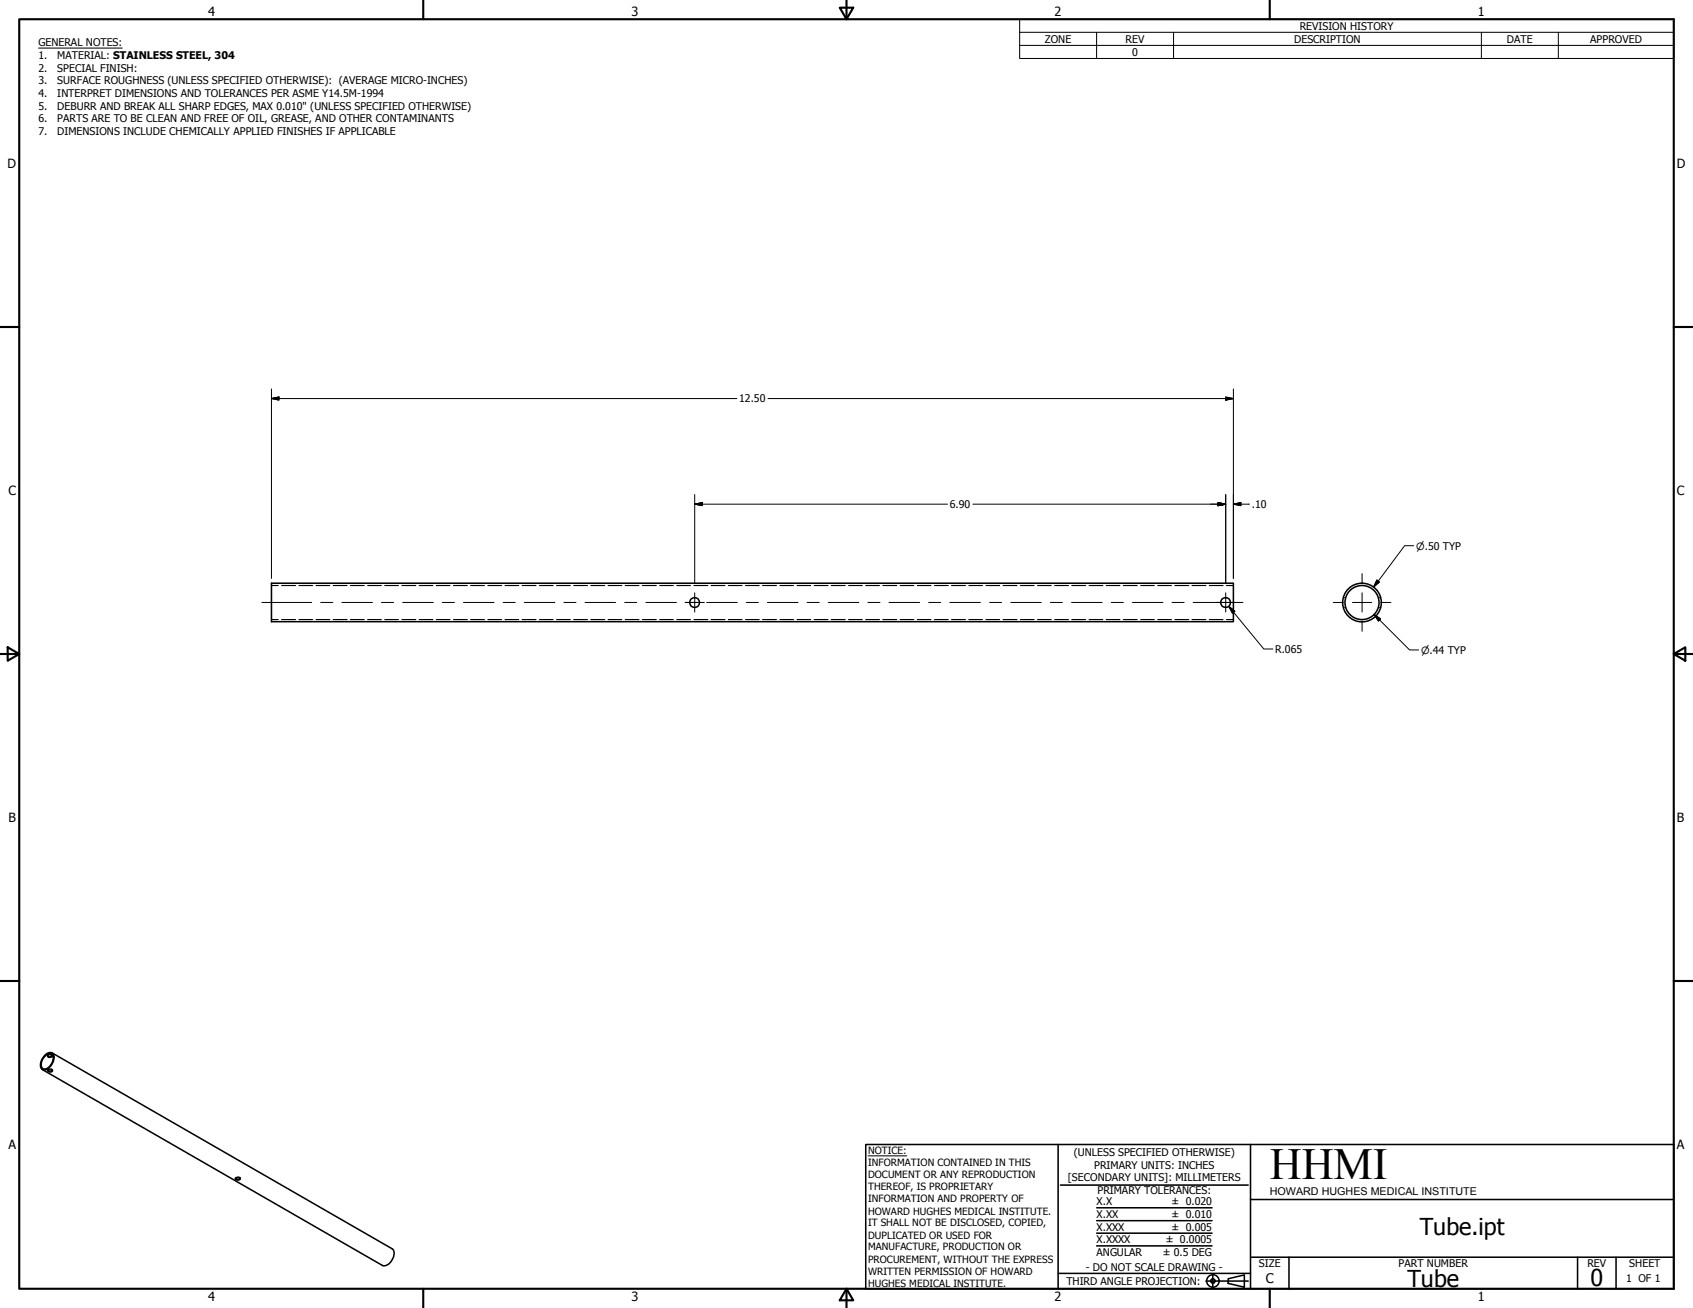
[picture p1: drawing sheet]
<svg xmlns="http://www.w3.org/2000/svg" width="559mm" height="432mm" viewBox="0 0 559 432" stroke-linecap="round" stroke-linejoin="round" font-family="sans-serif">
<!-- layer: Visible (ANSI) -->
<g fill="none" stroke="#000" stroke-width=".51">
<path d="M89.6 192.5h317.5v12.7h-317.5zM14.8 348.4a1.64 1.64 0 0 1 1.5-.9 1.64 1.64 0 0 1 1.5 1 4.1 4.1 0 0 1-3.4 4.7 1.96 1.96 0 0 1-.8-2.9zM15.1 348.4a1.39 1.39 0 0 1 1.9-.5 1.39 1.39 0 0 1 .5 1.9 3.1 3.1 0 0 1-3.3 3 3.1 3.1 0 0 1 .9-4.4zM15.7 348.4a1.08 1.08 0 0 0 1.6 .1M15.7 353.3a.82 .82 0 0 1 1-.4 .82 .82 0 0 1 .6 .7 .89 .89 0 0 1-1.6-.3zM15.7 353.3a1.07 1.07 0 0 0 1.6 0M15.7 348.4a.95 .95 0 0 1 1.6 .3 .82 .82 0 0 1-.9 .4 .82 .82 0 0 1-.7-.7zM17.2 347.6l112.2 64.6a3.3 3.3 0 0 1-.6 4.6l-.5 .5a2.14 2.14 0 0 1-2.1 .5l-112.2-64.7M77.7 388.9a1.07 1.07 0 0 0 1.5 0M77.9 388.8l.9-.2 .4 .3a.77 .77 0 0 1-.7 .7 .77 .77 0 0 1-.8-.7z"/>
<circle cx="229.2" cy="198.9" r="1.63"/>
<circle cx="404.5" cy="198.9" r="1.63"/>
<circle cx="449.5" cy="198.9" r="6.4"/>
<circle cx="449.5" cy="198.9" r="5.6"/>
</g>
<!-- layer: Hidden (ANSI) -->
<g fill="none" stroke="#000" stroke-width=".38">
<path d="M89.6 193.3h2.2M93 193.3h4.5M98.7 193.3h4.5M104.3 193.3h4.5M110 193.3h4.6M115.6 193.3h4.6M121.3 193.3h4.6M127 193.3h4.5M132.7 193.3h4.5M138.4 193.3h4.5M144 193.3h4.5M149.7 193.3h4.5"/>
<path d="M155.3 193.3h4.6M161 193.3h4.5M166.7 193.3h4.5M172.3 193.3h4.6M178.1 193.3h4.5M183.7 193.3h4.5M189.4 193.3h4.5M195 193.3h4.6M200.7 193.3h4.5M206.4 193.3h4.5M212 193.3h4.6M217.7 193.3h4.5"/>
<path d="M223.4 193.3h4.5M229 193.3h4.6M234.7 193.3h4.6M240.4 193.3h4.5M246.1 193.3h4.5M251.7 193.3h4.6M257.4 193.3h4.5M263.1 193.3h4.5M268.7 193.3h4.6M274.4 193.3h4.6M280.1 193.3h4.5M285.8 193.3h4.5"/>
<path d="M291.4 193.3h4.6M297.1 193.3h4.5M302.8 193.3h4.5M308.4 193.3h4.6M314.1 193.3h4.5M319.8 193.3h4.5M325.4 193.3h4.5M331.1 193.3h4.6M336.8 193.3h4.5M342.5 193.3h4.5M348.1 193.3h4.6M353.8 193.3h4.5"/>
<path d="M359.5 193.3h4.5M365.1 193.3h4.5M370.8 193.3h4.5M376.5 193.3h4.5M382.1 193.3h4.6M387.8 193.3h4.6M393.4 193.3h4.6M399.2 193.3h4.5M404.8 193.3h2.3M443.4 197.3h.3M443.9 197.3h.3M455 197.3h.2"/>
<path d="M455.5 197.3h.2M89.6 204.5h2.2M93 204.5h4.5M98.7 204.5h4.5M104.3 204.5h4.5M110 204.5h4.6M115.6 204.5h4.6M121.3 204.5h4.6M127 204.5h4.5M132.7 204.5h4.5M138.4 204.5h4.5M144 204.5h4.5"/>
<path d="M149.7 204.5h4.5M155.3 204.5h4.6M161 204.5h4.5M166.7 204.5h4.5M172.3 204.5h4.6M178.1 204.5h4.5M183.7 204.5h4.5M189.4 204.5h4.5M195 204.5h4.6M200.7 204.5h4.5M206.4 204.5h4.5M212 204.5h4.6"/>
<path d="M217.7 204.5h4.5M223.4 204.5h4.5M229 204.5h4.6M234.7 204.5h4.6M240.4 204.5h4.5M246.1 204.5h4.5M251.7 204.5h4.6M257.4 204.5h4.5M263.1 204.5h4.5M268.7 204.5h4.6M274.4 204.5h4.6M280.1 204.5h4.5"/>
<path d="M285.8 204.5h4.5M291.4 204.5h4.6M297.1 204.5h4.5M302.8 204.5h4.5M308.4 204.5h4.6M314.1 204.5h4.5M319.8 204.5h4.5M325.4 204.5h4.5M331.1 204.5h4.6M336.8 204.5h4.5M342.5 204.5h4.5M348.1 204.5h4.6"/>
<path d="M353.8 204.5h4.5M359.5 204.5h4.5M365.1 204.5h4.5M370.8 204.5h4.5M376.5 204.5h4.5M382.1 204.5h4.6M387.8 204.5h4.6M393.4 204.5h4.6M399.2 204.5h4.5M404.8 204.5h2.3M443.4 200.5h.3M443.9 200.5h.3"/>
<path d="M455 200.5h.2M455.5 200.5h.2"/>
</g>
<!-- layer: Border (ANSI) -->
<g fill="none" stroke="#000" stroke-width=".7">
<path d="M6.3 6.3h546.1v419.1h-546.1zM139.7 0v6.3M277.2 2.5h4.4l-2.2 3.8zM279.4 0v6.3M419.1 0v6.3M0 107.9h6.3M552.4 107.9h6.4M0 215.9h6.3M2.5 213.7l3.8 2.2-3.8 2.2zM552.4 215.9l3.9-2.2v4.4zM552.4 215.9h6.4M0 323.8h6.3"/>
<path d="M552.4 323.8h6.4M139.7 425.4v6.4M279.4 425.4l2.2 3.9h-4.4zM279.4 425.4v6.4M419.1 425.4v6.4"/>
</g>
<!-- layer: Title (ANSI) -->
<g fill="none" stroke="#000" stroke-width=".51">
<path d="M285.8 377.8h266.6v47.6h-266.6zM349.2 377.8v47.6M412.7 377.8v47.6M350 391.2h62M361.9 398.7h38.1M412.7 396h139.7M361.9 411.3h38.1M361.9 407.1h38.1M361.9 403h38.1M412.7 415h139.7M425.4 415v10.4M520.7 415v10.4"/>
<path d="M533.4 415v10.4M349.2 420.4h63.5M398 422.9h14M400.3 420.6v4.6M405.4 422.1l5.3-1.2v4l-5.3-1.2z"/>
<circle cx="400.3" cy="422.9" r="2.06"/>
<circle cx="400.3" cy="422.9" r=".73"/>
</g>
<path d="M286.5 381.6h12.8" fill="none" stroke="#000" stroke-width=".33"/>
<!-- layer: Symbol (ANSI) -->
<path d="M12.7 15.9h27.7M336.5 10.7v-4.4h215.9v4.4M336.5 15h215.9M361.9 10.7v8.6M387.3 10.7v8.6M488.9 10.7v8.6M514.3 10.7v8.6M552.4 10.7h-215.9v4.3M552.4 10.7v8.6h-215.9v-4.3" fill="none" stroke="#000" stroke-width=".33"/>
<!-- layer: Center Mark (ANSI) -->
<path d="M226.1 198.9h6.4M229.3 195.7v6.4M401.4 198.9h6.3M404.6 195.7v6.4M440.1 198.9h3.3M446.4 198.9h6.4M449.6 189.4v3.3M449.6 195.7v6.4M455.7 198.9h3.4M449.6 205.1v3.3" fill="none" stroke="#000" stroke-width=".33"/>
<!-- layer: Centerline (ANSI) -->
<g fill="none" stroke="#000" stroke-width=".33">
<path d="M86.4 198.9h16.5M105.9 198.9h4M112.8 198.9h10.1M125.9 198.9h4M132.9 198.9h10.1M146 198.9h4M153 198.9h10.1M166.1 198.9h4M173 198.9h10.1M186.1 198.9h4M193.1 198.9h10.1M206.2 198.9h4"/>
<path d="M213.2 198.9h10.1M226.3 198.9h4M233.2 198.9h10.1M246.3 198.9h4M253.3 198.9h10.1M266.4 198.9h4M273.4 198.9h10.1M286.4 198.9h4M293.4 198.9h10.1M306.5 198.9h4M313.5 198.9h10.1M326.6 198.9h4"/>
<path d="M333.6 198.9h10.1M346.7 198.9h3.9M353.7 198.9h10.1M366.8 198.9h4M373.8 198.9h10.1M386.8 198.9h4M393.8 198.9h16.5"/>
</g>
<!-- layer: Dimension (ANSI) -->
<g fill="none" stroke="#000" stroke-width=".33">
<path d="M89.6 131.6l2.5-.5v1zM89.6 131.6h153.6M89.6 128.4v62.5M253.5 131.6h153.6M404.6 131.1l2.5 .5-2.5 .5zM407.1 128.4v62.5M229.3 166.4l2.5-.5v1zM229.3 166.4h83.4M229.3 163.3v29.2M321.1 166.4h83.5M402 165.9l2.6 .5-2.6 .5zM404.6 163.3v29.2"/>
<path d="M407.1 166.4l2.5-.5v1zM407.1 166.4h5.3M454.5 191.5l.8 .7-1.9 1.6zM466.6 180.1h-3l-10.2 13.7M405.6 200.2l1.9 1.6-.7 .6zM405.6 200.2l11.5 14h3M453.6 202.9l2.1 1.4-.7 .7zM453.6 202.9l11.7 11.7h2.9"/>
</g>
<g fill="#000" stroke="#000" stroke-width=".33">
<path d="M89.6 131.6l2.5-.5zM89.6 131.6l2.5-.5v1zM404.6 132.1l2.5-.5zM404.6 131.1l2.5 .5-2.5 .5zM229.3 166.4l2.5-.5zM229.3 166.4l2.5-.5v1zM402 166.9l2.6-.5zM402 165.9l2.6 .5-2.6 .5zM407.1 166.4l2.5-.5zM407.1 166.4l2.5-.5v1zM454.5 191.5l-1.1 2.3zM454.5 191.5l.8 .7-1.9 1.6z"/>
<path d="M405.6 200.2l1.9 1.6zM405.6 200.2l1.9 1.6-.7 .6zM453.6 202.9l2.1 1.4zM453.6 202.9l2.1 1.4-.7 .7z"/>
</g>
<text font-size="14.7" x="419.1" y="389.2">HHMI</text>
<g font-size="7.7">
<text x="468.6" y="407.7">Tube.ipt</text>
<text x="464.6" y="424.9">Tube</text>
<text x="525" y="424.7">0</text>
</g>
<text font-size="4.4" x="417.8" y="423.5">C</text>
<g font-size="4.2">
<text x="68.7" y="5.3">4</text>
<text x="208.4" y="5.3">3</text>
<text x="348.1" y="5.3">2</text>
<text x="487.8" y="5.3">1</text>
<text x="2.5" y="55.5">D</text>
<text x="553.5" y="55.5">D</text>
<text x="2.8" y="163.4">C</text>
<text x="553.5" y="163.4">C</text>
<text x="2.9" y="271.4">B</text>
<text x="553.5" y="271.4">B</text>
<text x="2.8" y="379.3">A</text>
<text x="553.5" y="379.3">A</text>
<text x="68.7" y="429.5">4</text>
<text x="208.4" y="429.6">3</text>
<text x="348.1" y="429.6">2</text>
<text x="487.8" y="429.5">1</text>
</g>
<text font-size="3.6" x="419.1" y="394.3">HOWARD HUGHES MEDICAL INSTITUTE</text>
<g font-size="3.5">
<text x="429" y="9.8">REVISION HISTORY</text>
<text x="12.7" y="15.3">GENERAL NOTES:</text>
<text x="344.9" y="14.1">ZONE</text>
<text x="371.5" y="14.1">REV</text>
<text x="427.2" y="14.1">DESCRIPTION</text>
<text x="497.4" y="14.1">DATE</text>
<text x="524.9" y="14.1">APPROVED</text>
<text x="12.7" y="19.5">1.</text>
<text x="12.7" y="23.7">2.</text>
<text x="18.9" y="19.5">MATERIAL: STAINLESS STEEL, 304</text>
<text x="18.9" y="23.7">SPECIAL FINISH:</text>
<text x="373.7" y="18.4">0</text>
<text x="12.7" y="27.8">3.</text>
<text x="18.9" y="27.8">SURFACE ROUGHNESS (UNLESS SPECIFIED OTHERWISE): (AVERAGE MICRO-INCHES)</text>
<text x="12.7" y="32">4.</text>
<text x="18.9" y="32">INTERPRET DIMENSIONS AND TOLERANCES PER ASME Y14.5M-1994</text>
<text x="12.7" y="36.2">5.</text>
<text x="12.7" y="40.4">6.</text>
<text x="18.9" y="36.2">DEBURR AND BREAK ALL SHARP EDGES, MAX 0.010&quot; (UNLESS SPECIFIED OTHERWISE)</text>
<text x="18.9" y="40.4">PARTS ARE TO BE CLEAN AND FREE OF OIL, GREASE, AND OTHER CONTAMINANTS</text>
<text x="12.7" y="44.6">7.</text>
<text x="18.9" y="44.6">DIMENSIONS INCLUDE CHEMICALLY APPLIED FINISHES IF APPLICABLE</text>
<text x="244" y="132.8">12.50</text>
<text x="313.5" y="167.7">6.90</text>
<text x="413.2" y="167.7">.10</text>
<text x="420.9" y="215.5">R.065</text>
<text x="354.5" y="381.6">(UNLESS SPECIFIED OTHERWISE)</text>
<text x="352.5" y="390">[SECONDARY UNITS]: MILLIMETERS</text>
<text x="361.1" y="385.8">PRIMARY UNITS: INCHES</text>
<text x="362.3" y="394.1">PRIMARY TOLERANCES:</text>
<text x="361.9" y="397.9">X.X</text>
<text x="386.7" y="398">± 0.020</text>
<text x="361.9" y="402.1">X.XX</text>
<text x="361.9" y="406.3">X.XXX</text>
<text x="386.7" y="402.1">± 0.010</text>
<text x="386.7" y="406.3">± 0.005</text>
<text x="361.9" y="410.5">X.XXXX</text>
<text x="384.7" y="410.5">± 0.0005</text>
<text x="358.4" y="419.7">- DO NOT SCALE DRAWING -</text>
<text x="361.9" y="414.6">ANGULAR</text>
<text x="383.8" y="414.7">± 0.5 DEG</text>
<text x="415.5" y="418.4">SIZE</text>
<text x="461.6" y="418.3">PART NUMBER</text>
<text x="523.9" y="418.3">REV</text>
<text x="537.8" y="418.4">SHEET</text>
<text x="352" y="424.2">THIRD ANGLE PROJECTION:</text>
<text x="536.7" y="423.2">1 OF 1</text>
</g>
<g font-size="3.3">
<text x="467.4" y="181.4">⌀.50 TYP</text>
<text x="469.1" y="215.8">⌀.44 TYP</text>
<text x="286.5" y="381.1">NOTICE:</text>
<text x="286.5" y="385">INFORMATION CONTAINED IN THIS</text>
<text x="286.5" y="389">DOCUMENT OR ANY REPRODUCTION</text>
<text x="286.5" y="392.9">THEREOF, IS PROPRIETARY</text>
<text x="286.5" y="396.9">INFORMATION AND PROPERTY OF</text>
<text x="286.5" y="400.9">HOWARD HUGHES MEDICAL INSTITUTE.</text>
<text x="286.5" y="404.9">IT SHALL NOT BE DISCLOSED, COPIED,</text>
<text x="286.5" y="408.9">DUPLICATED OR USED FOR</text>
<text x="286.5" y="412.8">MANUFACTURE, PRODUCTION OR</text>
<text x="286.5" y="416.8">PROCUREMENT, WITHOUT THE EXPRESS</text>
<text x="286.5" y="420.8">WRITTEN PERMISSION OF HOWARD</text>
<text x="286.5" y="424.8">HUGHES MEDICAL INSTITUTE.</text>
</g>
</svg>
